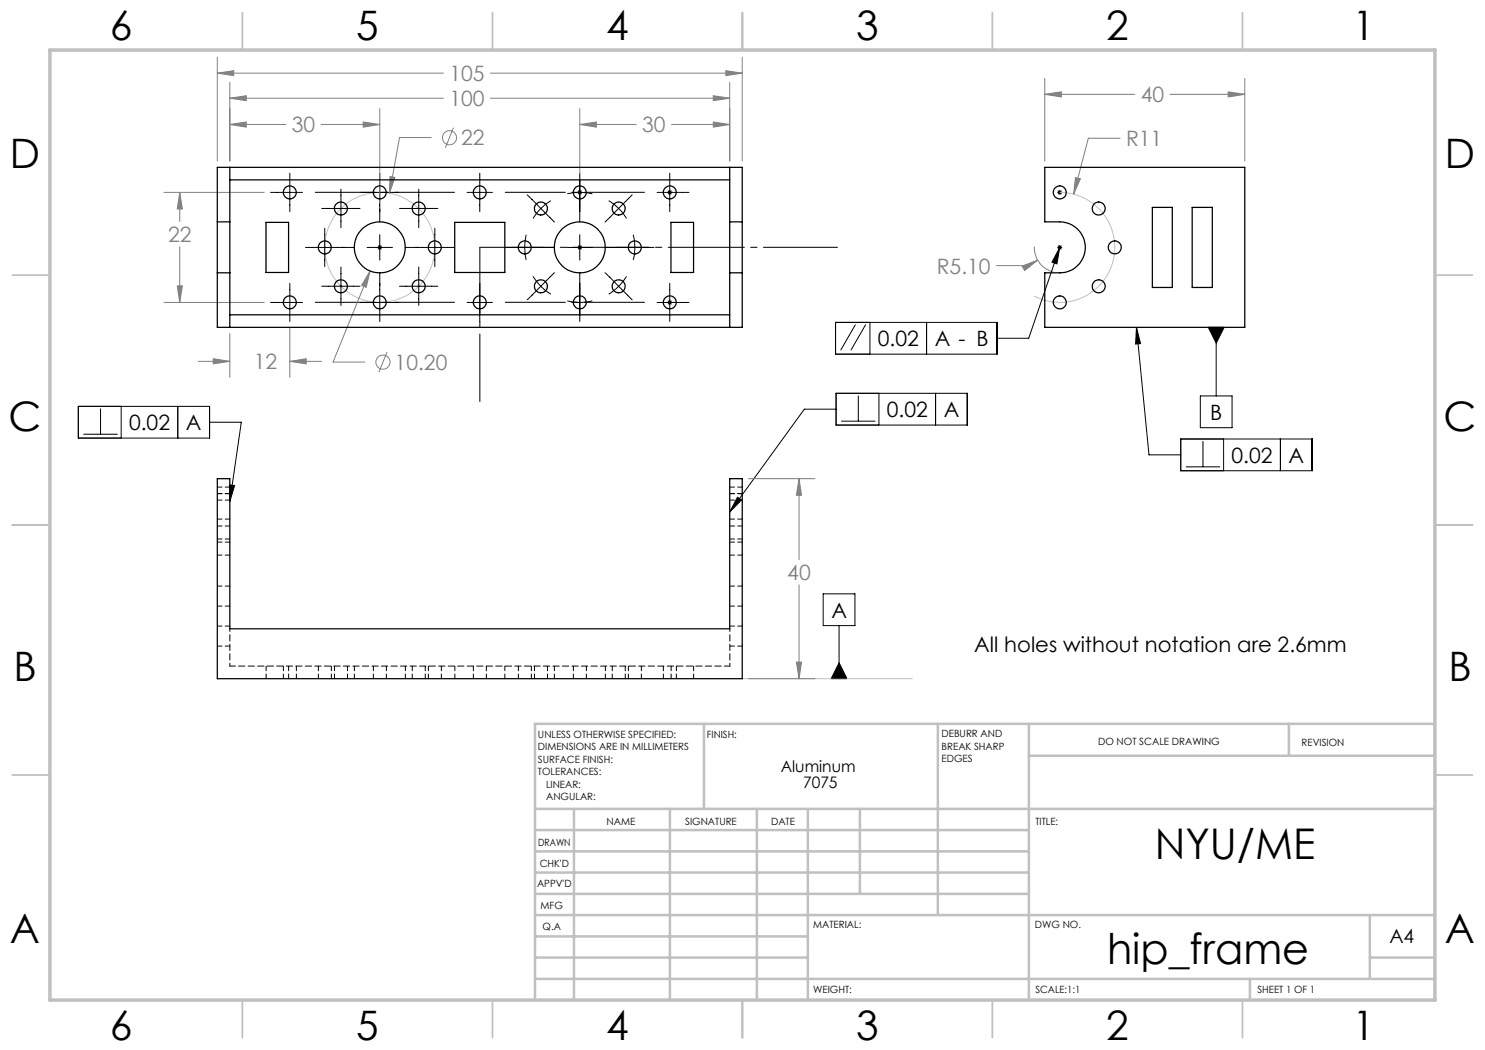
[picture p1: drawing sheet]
<svg xmlns="http://www.w3.org/2000/svg" width="297mm" height="210mm" viewBox="0 0 297 210" stroke-linecap="round" stroke-linejoin="round" font-family="sans-serif">
<g fill="none" stroke="#808080" stroke-width=".2">
<path d="M43.5 14.6l3.2-.5v1zM43.5 11.5v20.7M43.5 14.6h45.2M46 19.6l3.2-.5v1zM46 16.5v15.7M46 19.6h42.7M98.1 14.6h50.3M98.1 19.6h47.8M142.7 19.1l3.2 .5-3.2 .5zM145.2 14.1l3.2 .5-3.2 .5zM145.9 16.5v15.7M148.4 11.5v20.7"/>
<path d="M209 18.9l3.3-.5v1zM209 15.7v16.5M209 18.9h18M234 18.9h15M245.6 18.4l3.4 .5-3.4 .5zM249 15.7v16.5M32.8 38.5h20M35.9 38.5l.6 3.3h-1zM35.9 38.5v5.8M46 24.9l3.2-.5v1zM46 24.9h11.2M64.2 24.9h11.8"/>
<path d="M72.6 24.4l3.4 .5-3.4 .5zM76 21.7v18.9M78 35.3l1 .2-1.1 3.2zM86.3 27.5h-6.4l-2 11.2M90.7 25.5l-1.6 4.1M116 24.9l3.3-.5v1zM116 24.9h11.2M116 21.7v13M134.3 24.9h11.6M142.7 24.4l3.2 .5-3.2 .5zM215.1 35.5l1 .3-1.4 3zM224 27.6h-6.3l-3 11.2"/>
<path d="M35.5 57.2h1l-.6 3.3zM35.9 49.3v11.2M74 54.2l-.8 3.3-.9-.4zM74 54.2l-7.4 18.2h6.4M204.4 53.2l3.1-1.2-2.6 2.1zM206.9 49.3a5.1 5.1 0 0 0 3.8 5.1M207.5 52l-1.9 1.1h-6.3M32.8 60.5h20M39.6 72.3h6.4M42.7 71.7l3.3 .6-3.3 .5zM46 66.7v8.8M58 72.3l3.2-.6v1.1z"/>
<path d="M58 65.6v9.9M58 72.3h6.3M77.4 70.4l-1.6 4M149.7 95.7h13.3M159.8 95.7l.5 3.4h-1zM159.8 95.7v16.2M159.8 117v18.7M149.7 135.7h13.3M159.3 132.4h1l-.5 3.3z"/>
<circle cx="89.9" cy="27.6" r="1.4"/>
<circle cx="76.6" cy="72.4" r="1.41"/>
</g>
<g fill="none" stroke="#000" stroke-width=".2">
<path d="M54.1 38.5h6.4M58 34.6v7.7M68.2 37.8v7.7M72.1 38.5h7.7M76 34.6v9.8M83.7 37.8v7.7M93.4 38.5h5.1M96 34.6v7.7M105.4 39l2.8 2.7M113.5 38.8a11.3 11.3 0 0 1 5 0M115.5 38.5h1M115.6 38.1l.7 .7"/>
<path d="M116 34.6v9.8M116.3 38.1l-.7 .7M126.4 39l-2.7 2.7M131.4 38.5h6.4M133.6 38.1l.7 .7M133.9 34.6v7.7M134.3 38.1l-.7 .7M211.5 38.5h.9M211.6 38.1l.7 .7M211.9 38v1M212.3 38.1l-.7 .7M58 56.6v7.7"/>
<path d="M61.1 49.5h9.8M64.3 41.7h7.7M64.3 57.2h7.7M64.9 45.6v7.7M68.2 53.4v7.7M73.4 49.5h5.1M75.6 49.1l.7 .7M76 46.9v5.1M76 54.6v9.7M76.3 49.1l-.7 .7M79.9 41.7h7.7M79.9 57.2h7.7"/>
<path d="M81 49.5h9.8M83.7 53.4v7.7M87 45.6v7.7M96 56.6v7.7M101.1 49.5h9.8M105.2 46.9a11.4 11.4 0 0 0 0 5.1M106.6 55.3l1.6 1.9M108.2 41.7l2.7 2.7M108.2 57.2l-2.8 2.8M108.2 57.2l2 1.6M108.2 41.7l-1.6 2M110.2 40.1l-2 1.6"/>
<path d="M110.9 54.5l-2.7 2.7M113.4 49.5h5.1M115.6 49.1l.7 .7M116 46.9v5.1M116 54.6v9.7M116.3 49.1l-.7 .7M121 54.5l2.7 2.7M121 49.5h9.8M121.7 40.1l2 1.6M123.7 41.7l-2.7 2.7M123.7 57.2l2.7 2.8M123.7 41.7l1.6 2"/>
<path d="M123.7 57.2l-.7 .7-1.3 .9M125.3 55.3l-1.6 1.9M126.6 46.9a10.2 10.2 0 0 1 0 5.1M133.9 56.6v7.7M211.5 49.5h.9M211.6 49.1l.7 .7M211.9 49.5l-6.2 18.2h-6.3M211.9 49.5l-.5 3.3-1-.4zM211.9 49v1M212.3 49.1l-.7 .7M54.1 60.5h6.4M72.1 60.5h7.7"/>
<path d="M93.4 60.5h5.1M113.5 60.2a10 10 0 0 0 5 0M131.4 60.5h6.4M133.6 60.1l.7 .7M134.3 60.1l-.7 .7M167.1 64.5h32.3v6.3h-32.3zM167.2 78.7h26.3v6.3h-26.3zM171.1 64.9l-3 5.2M171.7 79.1v5.1M173.1 64.9l-2.9 5.2M174 64.5v6.3M175.8 78.7v6.3"/>
<path d="M185.3 64.5v6.3M187.1 78.7v6.3M227.3 65.5l2.5 25.5h6.3M227.3 65.5l.8 3.2-1 .1zM240.1 79.2h6.3v6.3h-6.3zM241.7 65.5h3.1l-1.6 3.1zM243.2 65.5v13.7M15.7 81.3h26.2v6.3h-26.2zM16.7 86.8h6.8M20.1 81.7v5.1M24.2 81.3v6.3M35.6 81.3v6.3"/>
<path d="M41.9 84.4h6.4l-2.3 15.9M45.9 97l1 .1-.9 3.2zM147.5 99.4l.8 .6-2.4 2.4zM167.2 81.8h-6.3l-15 20.6M168.2 84.2h6.9M236.1 87.8h26.3v6.3h-26.3zM237.2 93.4h6.8M240.6 88.2v5.2M244.7 87.8v6.3M256.1 87.8v6.3M164.6 118.8h6.4v6.3h-6.4zM167.8 125.1v10.6"/>
<path d="M167.8 132.6l1.6 3.1h-3.2z"/>
</g>
<g fill="none" stroke="#c0c0c0" stroke-width=".2">
<path d="M211.9 38.5a11 11 0 0 1 10.7 13.7 11 11 0 0 1-15.8 7M148.4 135.7h34.1"/>
<circle cx="75.9" cy="49.5" r="11"/>
</g>
<path d="M63.1 38.5h27.8M101.1 38.5h27.8M63.1 60.5h27.8M101.1 60.5h27.8" fill="none" stroke="#000" stroke-width=".2" stroke-dasharray="15.2 1.3 1.3 1.3" stroke-dashoffset="3.2"/>
<path d="M96 49.5h71.5" fill="none" stroke="#000" stroke-width=".2" stroke-dasharray="15.2 1.3 1.3 1.3" stroke-dashoffset=".4"/>
<path d="M96 49.5v30.8" fill="none" stroke="#000" stroke-width=".2" stroke-dasharray="15.2 1.3 1.3 1.3" stroke-dashoffset="1.7"/>
<g fill="none" stroke="#c0c0c0" stroke-width=".35">
<path d="M48.5 2.5v7.5M98.5 2.5v7.5M148.5 2.5v7.5M198.5 2.5v7.5M248.5 2.5v7.5M2.5 55h7.5M287 55h7.5M2.5 105h7.5M287 105h7.5M2.5 155h7.5M287 155h7.5M48.5 200v7.5"/>
<path d="M98.5 200v7.5M148.5 200v7.5M198.5 200v7.5M248.5 200v7.5"/>
</g>
<g fill="none" stroke="#c0c0c0" stroke-width=".5">
<path d="M140.8 144.8v17M187.6 144.8v38.2M205.8 144.8v55.2M205.8 151.2h81.2M257.8 144.8v6.4M287 144.8h-180v55.2M107 161.8h180M107 178.8h98.8M107 174.5h98.8M107 170.3h98.8M107 166h98.8M114.8 161.8v38.2"/>
<path d="M134 161.8v38.2M151.4 161.8v38.2M161.6 161.8v38.2M172 161.8v17M107 195.8h180M107 191.5h54.6M107 187.3h54.6M107 183h180M250 195.8v4.2M274 191.5h13M274 183v12.8"/>
</g>
<path d="M10 10h277v190h-277z" fill="none" stroke="#c0c0c0" stroke-width=".7"/>
<g fill="#000">
<path d="M211.9 49.5l-.5 3.3-1-.4zM227.3 65.5l.8 3.2-1 .1zM241.7 65.5l1.5 3.1 1.6-3.1z"/>
<path d="M147.5 99.4l.8 .6-2.4 2.4zM45.9 97l1 .1-.9 3.2zM167.8 132.6l1.6 3.1h-3.2z"/>
</g>
<g fill="#808080">
<path d="M78 35.3l-.1 3.4 1.1-3.2zM215.1 35.5l-.4 3.3 1.4-3z"/>
<path d="M43.5 14.6l3.2-.5v1zM145.2 14.1l3.2 .5-3.2 .5zM46 19.6l3.2-.5v1zM142.7 19.1l3.2 .5-3.2 .5zM72.6 24.4l3.4 .5-3.4 .5zM46 24.9l3.2-.5v1zM116 24.9l3.3-.5v1zM142.7 24.4l3.2 .5-3.2 .5zM74 54.2l-1.7 2.9 .9 .4zM35.9 38.5l.6 3.3h-1zM35.5 57.2h1l-.6 3.3zM58 72.3l3.2-.6v1.1zM42.7 71.7l3.3 .6-3.3 .5zM159.8 95.7l.5 3.4h-1zM159.3 132.4h1l-.5 3.3zM204.4 53.2l.5 .9 2.6-2.1zM245.6 18.4l3.4 .5-3.4 .5zM209 18.9l3.3-.5v1z"/>
</g>
<g fill="none" stroke="#000" stroke-width=".25">
<path d="M46 33.5v10.9M46 36h99.9M145.9 33.5v10.9M209 33.5h40v32h-40v-10.9a10.2 10.2 0 0 0 4.8-.4 5.1 5.1 0 0 0 3.2-5.7 5.1 5.1 0 0 0-5.1-4.1h-2.9zM43.5 44.4v10.2M43.5 54.6v10.9h104.9v-10.9M43.5 44.4v-10.9h104.9v10.9M43.5 54.6h2.5M43.5 44.4h2.5M46 44.4v10.2M46 54.6v10.9M53.2 44.5h4.5v10h-4.5z"/>
<path d="M90.9 44.5h10.1v10h-10.1zM134.2 44.5h4.5v10h-4.5zM145.9 44.4v10.2M145.9 54.6h2.5M145.9 54.6v10.9M145.9 44.4h2.5M148.4 44.4v10.2M230.5 41.5h4v16h-4zM238.4 41.5h4.1v16h-4.1zM46 63h99.9M43.5 95.7h2.5v30.1h99.9v-30.1h2.5v40h-104.9z"/>
<circle cx="58" cy="38.5" r="1.3"/>
<circle cx="76" cy="38.5" r="1.29"/>
<circle cx="96" cy="38.5" r="1.29"/>
<circle cx="116" cy="38.5" r="1.29"/>
<circle cx="134" cy="38.5" r="1.3"/>
<circle cx="212" cy="38.5" r="1.31"/>
<circle cx="65" cy="49.5" r="1.31"/>
<circle cx="68.2" cy="57.3" r="1.3"/>
<circle cx="68.2" cy="41.7" r="1.3"/>
<circle cx="76" cy="49.5" r="5.1"/>
<circle cx="83.7" cy="57.3" r="1.3"/>
<circle cx="83.7" cy="41.7" r="1.3"/>
<circle cx="87" cy="49.5" r="1.3"/>
<circle cx="104.9" cy="49.5" r="1.3"/>
<circle cx="108.2" cy="57.3" r="1.3"/>
<circle cx="108.2" cy="41.7" r="1.3"/>
<circle cx="116" cy="49.5" r="5.1"/>
<circle cx="123.7" cy="57.3" r="1.3"/>
<circle cx="123.7" cy="41.7" r="1.3"/>
<circle cx="126.9" cy="49.5" r="1.31"/>
<circle cx="219.7" cy="41.7" r="1.31"/>
<circle cx="219.7" cy="57.3" r="1.31"/>
<circle cx="222.9" cy="49.5" r="1.29"/>
<circle cx="57.9" cy="60.5" r="1.3"/>
<circle cx="76" cy="60.5" r="1.29"/>
<circle cx="96" cy="60.5" r="1.29"/>
<circle cx="116" cy="60.5" r="1.29"/>
<circle cx="134" cy="60.5" r="1.3"/>
<circle cx="212" cy="60.5" r="1.3"/>
</g>
<path d="M46 133.2v-7.5M146 133.2v-7.5" fill="none" stroke="#000" stroke-width=".2" stroke-dasharray="1.3 .6" stroke-dashoffset=".7"/>
<path d="M46 133.2h100" fill="none" stroke="#000" stroke-width=".2" stroke-dasharray="1.3 .6" stroke-dashoffset=".2"/>
<g fill="none" stroke="#000" stroke-width=".2" stroke-dasharray="1.3 .6" stroke-dashoffset=".3">
<path d="M43.5 98.7h2.5M46 97.4h-2.5M146 98.7h2.5M148.5 97.4h-2.5M43.5 117.2h2.5M43.5 100h2.5M43.5 107.8h2.5M43.5 103.8h2.5M43.5 111h2.5M46 105.2h-2.5M46 108.4h-2.5M146 117.2h2.5"/>
<path d="M146 100h2.5M146 107.8h2.5M146 103.8h2.5M146 111h2.5M148.5 105.2h-2.5M148.5 108.4h-2.5M43.5 129.2h2.5M43.5 125.2h2.5M43.5 121.2h2.5M53.2 133.2v2.5M56.7 133.2v2.5M57.7 133.2v2.5"/>
<path d="M59.3 135.7v-2.5M63.7 133.2v2.5M66.3 135.7v-2.5M66.9 133.2v2.5M69.5 135.7v-2.5M70.9 133.2v2.5M74.7 133.2v2.5M77.3 135.7v-2.5M81.1 135.7v-2.5M82.5 133.2v2.5M85.1 135.7v-2.5M85.7 133.2v2.5"/>
<path d="M88.3 135.7v-2.5M91 133.2v2.5M94.7 133.2v2.5M97.3 135.7v-2.5M101 133.2v2.5M103.7 133.2v2.5M106.3 135.7v-2.5M106.9 133.2v2.5M109.5 135.7v-2.5M110.9 133.2v2.5M114.7 133.2v2.5M117.3 135.7v-2.5"/>
<path d="M121.1 135.7v-2.5M122.5 133.2v2.5M125.1 135.7v-2.5M125.7 133.2v2.5M128.3 135.7v-2.5M132.7 133.2v2.5M134.2 133.2v2.5M135.3 135.7v-2.5M138.7 133.2v2.5M146 129.2h2.5M146 125.2h2.5M146 121.2h2.5"/>
</g>
<g font-size="8.5">
<text x="231" y="171.8">NYU/ME</text>
<text x="221.4" y="192.7">hip_frame</text>
</g>
<g font-size="8.1">
<text x="22" y="8">6</text>
<text x="71.2" y="8">5</text>
<text x="121.2" y="8">4</text>
<text x="171.3" y="8">3</text>
<text x="221.3" y="8">2</text>
<text x="270.5" y="8">1</text>
<text x="2" y="33.6">D</text>
<text x="289" y="33.6">D</text>
<text x="1.7" y="86.1">C</text>
<text x="288.7" y="86.1">C</text>
<text x="2.7" y="136.1">B</text>
<text x="289.7" y="136.1">B</text>
<text x="2" y="188.6">A</text>
<text x="289" y="188.6">A</text>
<text x="22" y="208">6</text>
<text x="71.2" y="208">5</text>
<text x="121.2" y="208">4</text>
<text x="171.3" y="208">3</text>
<text x="221.3" y="208">2</text>
<text x="270.5" y="208">1</text>
</g>
<g font-size="4.2" fill="#808080">
<text x="89.9" y="16.2">105</text>
<text x="89.9" y="21.2">100</text>
<text x="228.2" y="20.5">40</text>
<text x="58.4" y="26.5">30</text>
<text x="92.2" y="29.1">22</text>
<text x="128.4" y="26.5">30</text>
<text x="225.2" y="29.2">R11</text>
<text x="33.6" y="48.4">22</text>
<text x="187.4" y="54.7">R5.10</text>
<text x="50.7" y="73.8">12</text>
<text x="78.9" y="74">10.20</text>
<text x="157.5" y="116">40</text>
</g>
<g font-size="4.2">
<text x="175.6" y="69.2">0.02</text>
<text x="187" y="69.2">A - B</text>
<text x="177.4" y="83.4">0.02</text>
<text x="188.8" y="83.4">A</text>
<text x="242.1" y="83.9">B</text>
<text x="25.8" y="86">0.02</text>
<text x="37.2" y="86">A</text>
<text x="246.3" y="92.5">0.02</text>
<text x="257.7" y="92.5">A</text>
<text x="166.3" y="123.5">A</text>
<text x="194.9" y="130.4">All holes without notation are 2.6mm</text>
</g>
<text font-size="3.9" x="277.9" y="188.5">A4</text>
<g font-size="3.2">
<text x="156.1" y="154.4">Aluminum</text>
<text x="160.6" y="157.6">7075</text>
</g>
<g font-size="2">
<text x="107.6" y="147.6">UNLESS OTHERWISE SPECIFIED:</text>
<text x="141.4" y="147.6">FINISH:</text>
<text x="188.3" y="147.5">DEBURR AND</text>
<text x="188.3" y="150">BREAK SHARP</text>
<text x="219.6" y="149">DO NOT SCALE DRAWING</text>
<text x="260.3" y="149.2">REVISION</text>
<text x="107.6" y="150.1">DIMENSIONS ARE IN MILLIMETERS</text>
<text x="107.6" y="152.6">SURFACE FINISH:</text>
<text x="107.6" y="155.1">TOLERANCES:</text>
<text x="188.3" y="152.5">EDGES</text>
<text x="109.2" y="157.6">LINEAR:</text>
<text x="109.2" y="160.1">ANGULAR:</text>
<text x="121.3" y="165">NAME</text>
<text x="137" y="164.9">SIGNATURE</text>
<text x="154.2" y="164.9">DATE</text>
<text x="207.1" y="164.9">TITLE:</text>
<text x="107.6" y="169.1">DRAWN</text>
<text x="107.9" y="173.3">CHK'D</text>
<text x="107.4" y="177.4">APPV'D</text>
<text x="108.1" y="181.8">MFG</text>
<text x="108.5" y="186">Q.A</text>
<text x="162.6" y="185.5">MATERIAL:</text>
<text x="207" y="185.5">DWG NO.</text>
<text x="162.6" y="198.5">WEIGHT:</text>
<text x="207.1" y="198.6">SCALE:1:1</text>
<text x="251.5" y="198.6">SHEET 1 OF 1</text>
</g>
</svg>
